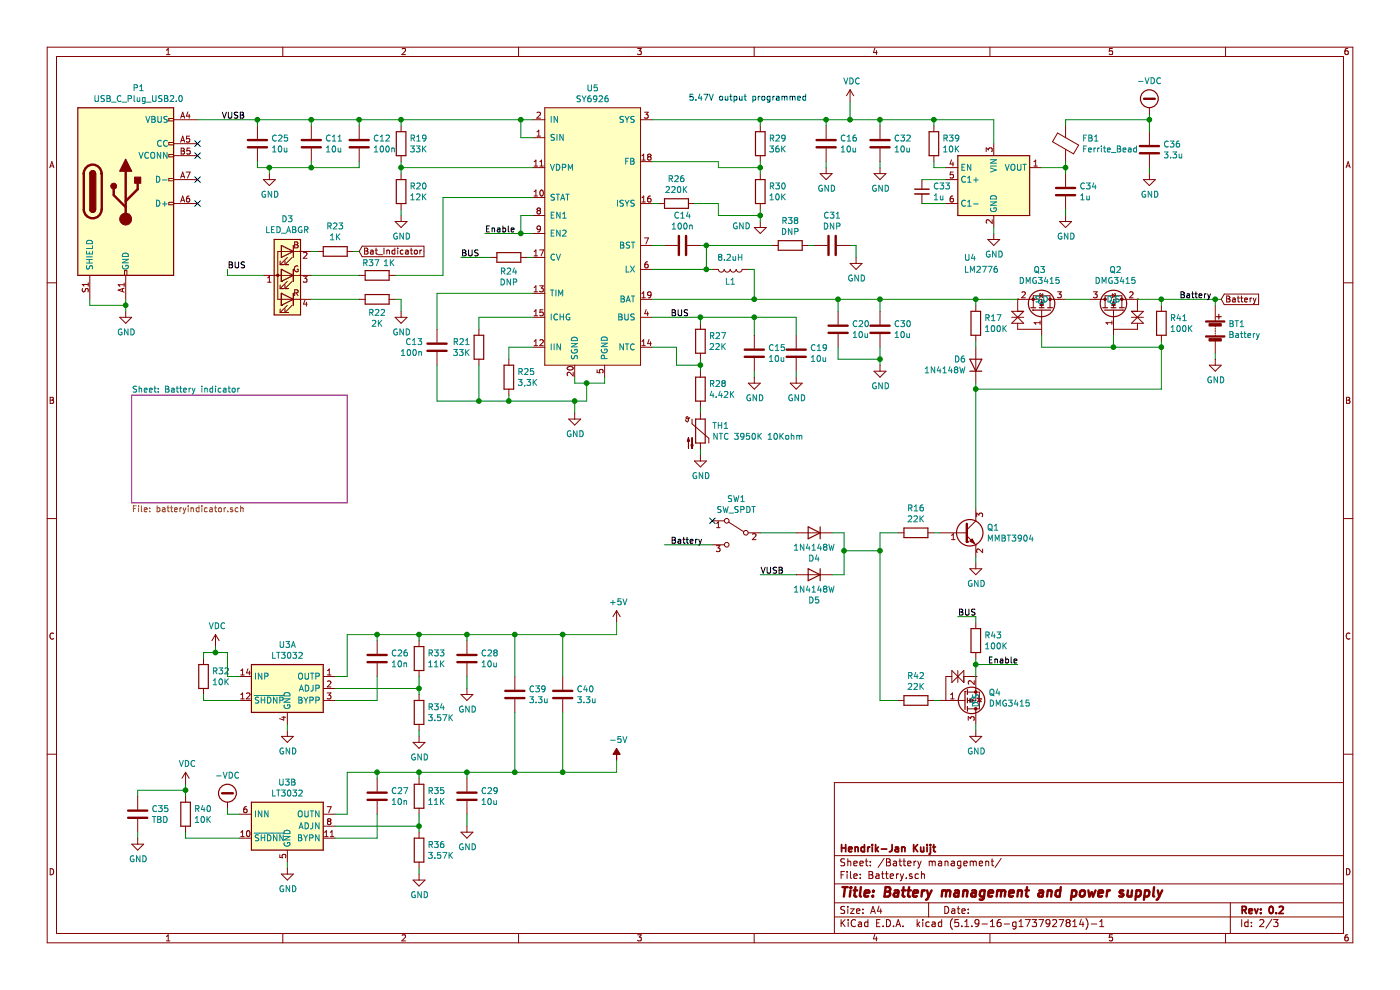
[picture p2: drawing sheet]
EESchema Schematic File Version 4
EELAYER 30 0
EELAYER END
$Descr A4 11693 8268
encoding utf-8
Sheet 2 3
Title "Battery management and power supply"
Date ""
Rev "0.2"
Comp "Hendrik-Jan Kuijt"
Comment1 ""
Comment2 ""
Comment3 ""
Comment4 ""
$EndDescr
$Comp
L Device:C C14
U 1 1
P 5700 2050
F 0 "C14" V 5448 2050 50  0000 C CNN
F 1 "100n" V 5539 2050 50  0000 C CNN
F 2 "Capacitor_SMD:C_0805_2012Metric" H 5738 1900 50  0001 C CNN
F 3 "~" H 5700 2050 50  0001 C CNN
	1    5700 2050
	0    1    1    0   
$EndComp
Wire Wire Line
	5550 2050 5450 2050
Wire Wire Line
	5450 2250 5900 2250
Wire Wire Line
	5900 2250 5900 2050
Wire Wire Line
	5900 2050 5850 2050
$Comp
L Device:L L1
U 1 1
P 6100 2250
F 0 "L1" V 6200 2250 50  0000 C CNN
F 1 "8.2uH" V 6000 2250 50  0000 C CNN
F 2 "Inductor_SMD:L_Taiyo-Yuden_MD-5050" H 6100 2250 50  0001 C CNN
F 3 "~" H 6100 2250 50  0001 C CNN
F 4 "C167935" H 6100 2250 50  0001 C CNN "LCSC"
	1    6100 2250
	0    1    1    0   
$EndComp
Wire Wire Line
	5950 2250 5900 2250
Connection ~ 5900 2250
Wire Wire Line
	5450 2500 6300 2500
Wire Wire Line
	6300 2500 6300 2250
Wire Wire Line
	6300 2250 6250 2250
$Comp
L Device:Battery BT1
U 1 1
P 10150 2750
F 0 "BT1" H 10258 2796 50  0000 L CNN
F 1 "Battery" H 10258 2705 50  0000 L CNN
F 2 "Connector_JST:JST_XH_B2B-XH-A_1x02_P2.50mm_Vertical" V 10150 2810 50  0001 C CNN
F 3 "~" V 10150 2810 50  0001 C CNN
	1    10150 2750
	1    0    0    -1  
$EndComp
$Comp
L power:GND #PWR09
U 1 1
P 4800 3450
F 0 "#PWR09" H 4800 3200 50  0001 C CNN
F 1 "GND" H 4805 3277 50  0000 C CNN
F 2 "" H 4800 3450 50  0001 C CNN
F 3 "" H 4800 3450 50  0001 C CNN
	1    4800 3450
	1    0    0    -1  
$EndComp
$Comp
L power:GND #PWR013
U 1 1
P 7350 3050
F 0 "#PWR013" H 7350 2800 50  0001 C CNN
F 1 "GND" H 7355 2877 50  0000 C CNN
F 2 "" H 7350 3050 50  0001 C CNN
F 3 "" H 7350 3050 50  0001 C CNN
	1    7350 3050
	1    0    0    -1  
$EndComp
Wire Wire Line
	10150 3000 10150 2950
Wire Wire Line
	10150 2500 10150 2550
Wire Wire Line
	5050 3150 5050 3200
Wire Wire Line
	5050 3200 4900 3200
Wire Wire Line
	4800 3200 4800 3150
Wire Wire Line
	4900 3200 4900 3350
Connection ~ 4900 3200
Wire Wire Line
	4900 3200 4800 3200
$Comp
L Device:R R25
U 1 1
P 4250 3150
F 0 "R25" H 4320 3196 50  0000 L CNN
F 1 "3,3K" H 4320 3105 50  0000 L CNN
F 2 "Resistor_SMD:R_0805_2012Metric" V 4180 3150 50  0001 C CNN
F 3 "~" H 4250 3150 50  0001 C CNN
	1    4250 3150
	1    0    0    -1  
$EndComp
$Comp
L Device:R R21
U 1 1
P 4000 2900
F 0 "R21" H 3931 2946 50  0000 R CNN
F 1 "33K" H 3931 2855 50  0000 R CNN
F 2 "Resistor_SMD:R_0805_2012Metric" V 3930 2900 50  0001 C CNN
F 3 "~" H 4000 2900 50  0001 C CNN
F 4 "C147826" H 4000 2900 50  0001 C CNN "LCSC"
	1    4000 2900
	1    0    0    -1  
$EndComp
Wire Wire Line
	4450 2650 4000 2650
Wire Wire Line
	4000 2650 4000 2750
Wire Wire Line
	4000 3050 4000 3350
Wire Wire Line
	4000 3350 4250 3350
Wire Wire Line
	4250 3350 4250 3300
Wire Wire Line
	4250 3000 4250 2900
Wire Wire Line
	4250 2900 4450 2900
Wire Wire Line
	4250 3350 4800 3350
Connection ~ 4250 3350
Wire Wire Line
	4800 3450 4800 3350
Connection ~ 4800 3350
Wire Wire Line
	4800 3350 4900 3350
$Comp
L Device:C C13
U 1 1
P 3650 2900
F 0 "C13" H 3535 2946 50  0000 R CNN
F 1 "100n" H 3535 2855 50  0000 R CNN
F 2 "Capacitor_SMD:C_0805_2012Metric" H 3688 2750 50  0001 C CNN
F 3 "~" H 3650 2900 50  0001 C CNN
	1    3650 2900
	1    0    0    -1  
$EndComp
Wire Wire Line
	3650 2750 3650 2450
Wire Wire Line
	3650 2450 4450 2450
Wire Wire Line
	3650 3050 3650 3350
Wire Wire Line
	3650 3350 4000 3350
Connection ~ 4000 3350
Wire Wire Line
	4450 1150 4350 1150
Wire Wire Line
	4350 1150 4350 1000
Wire Wire Line
	4350 1000 4450 1000
Wire Wire Line
	3000 1050 3000 1000
Connection ~ 3000 1000
Wire Wire Line
	3000 1350 3000 1400
Wire Wire Line
	2250 1400 2250 1450
$Comp
L power:GND #PWR07
U 1 1
P 2250 1450
F 0 "#PWR07" H 2250 1200 50  0001 C CNN
F 1 "GND" H 2255 1277 50  0000 C CNN
F 2 "" H 2250 1450 50  0001 C CNN
F 3 "" H 2250 1450 50  0001 C CNN
	1    2250 1450
	1    0    0    -1  
$EndComp
$Comp
L Device:R R26
U 1 1
P 5650 1700
F 0 "R26" V 5443 1700 50  0000 C CNN
F 1 "220K" V 5534 1700 50  0000 C CNN
F 2 "Resistor_SMD:R_0805_2012Metric" V 5580 1700 50  0001 C CNN
F 3 "~" H 5650 1700 50  0001 C CNN
	1    5650 1700
	0    1    1    0   
$EndComp
$Comp
L power:GND #PWR012
U 1 1
P 6350 1850
F 0 "#PWR012" H 6350 1600 50  0001 C CNN
F 1 "GND" H 6272 1813 50  0000 R CNN
F 2 "" H 6350 1850 50  0001 C CNN
F 3 "" H 6350 1850 50  0001 C CNN
	1    6350 1850
	1    0    0    -1  
$EndComp
Wire Wire Line
	6000 1700 5800 1700
Wire Wire Line
	5500 1700 5450 1700
$Comp
L Device:R R29
U 1 1
P 6350 1200
F 0 "R29" H 6420 1246 50  0000 L CNN
F 1 "36K" H 6420 1155 50  0000 L CNN
F 2 "Resistor_SMD:R_0805_2012Metric" V 6280 1200 50  0001 C CNN
F 3 "~" H 6350 1200 50  0001 C CNN
F 4 "C168444" H 6350 1200 50  0001 C CNN "LCSC"
	1    6350 1200
	1    0    0    -1  
$EndComp
$Comp
L Device:R R30
U 1 1
P 6350 1600
F 0 "R30" H 6420 1646 50  0000 L CNN
F 1 "10K" H 6420 1555 50  0000 L CNN
F 2 "Resistor_SMD:R_0805_2012Metric" V 6280 1600 50  0001 C CNN
F 3 "~" H 6350 1600 50  0001 C CNN
	1    6350 1600
	1    0    0    -1  
$EndComp
Wire Wire Line
	6350 1350 6350 1400
Wire Wire Line
	6350 1400 6000 1400
Connection ~ 6350 1400
Wire Wire Line
	6350 1400 6350 1450
Wire Wire Line
	6350 1050 6350 1000
Wire Wire Line
	6350 1000 5450 1000
Wire Wire Line
	6000 1800 6350 1800
Wire Wire Line
	6350 1800 6350 1750
Wire Wire Line
	6000 1700 6000 1800
Wire Wire Line
	6350 1800 6350 1850
Connection ~ 6350 1800
Wire Wire Line
	6000 1400 6000 1350
Wire Wire Line
	5450 1350 6000 1350
$Comp
L Device:C C16
U 1 1
P 6900 1200
F 0 "C16" H 7015 1246 50  0000 L CNN
F 1 "10u" H 7015 1155 50  0000 L CNN
F 2 "Capacitor_SMD:C_0805_2012Metric" H 6938 1050 50  0001 C CNN
F 3 "~" H 6900 1200 50  0001 C CNN
F 4 "C15850" H 6900 1200 50  0001 C CNN "LCSC"
	1    6900 1200
	1    0    0    -1  
$EndComp
Wire Wire Line
	6900 1050 6900 1000
Wire Wire Line
	6900 1000 6350 1000
Connection ~ 6350 1000
$Comp
L power:GND #PWR015
U 1 1
P 6900 1400
F 0 "#PWR015" H 6900 1150 50  0001 C CNN
F 1 "GND" H 6905 1227 50  0000 C CNN
F 2 "" H 6900 1400 50  0001 C CNN
F 3 "" H 6900 1400 50  0001 C CNN
	1    6900 1400
	1    0    0    -1  
$EndComp
Wire Wire Line
	6900 1350 6900 1400
$Comp
L Device:R R19
U 1 1
P 3350 1200
F 0 "R19" H 3420 1246 50  0000 L CNN
F 1 "33K" H 3420 1155 50  0000 L CNN
F 2 "Resistor_SMD:R_0805_2012Metric" V 3280 1200 50  0001 C CNN
F 3 "~" H 3350 1200 50  0001 C CNN
F 4 "C147826" H 3350 1200 50  0001 C CNN "LCSC"
	1    3350 1200
	1    0    0    -1  
$EndComp
$Comp
L Device:R R20
U 1 1
P 3350 1600
F 0 "R20" H 3420 1646 50  0000 L CNN
F 1 "12K" H 3420 1555 50  0000 L CNN
F 2 "Resistor_SMD:R_0805_2012Metric" V 3280 1600 50  0001 C CNN
F 3 "~" H 3350 1600 50  0001 C CNN
	1    3350 1600
	1    0    0    -1  
$EndComp
$Comp
L power:GND #PWR08
U 1 1
P 3350 1800
F 0 "#PWR08" H 3350 1550 50  0001 C CNN
F 1 "GND" H 3355 1627 50  0000 C CNN
F 2 "" H 3350 1800 50  0001 C CNN
F 3 "" H 3350 1800 50  0001 C CNN
	1    3350 1800
	1    0    0    -1  
$EndComp
Wire Wire Line
	3350 1800 3350 1750
Wire Wire Line
	3350 1450 3350 1400
Connection ~ 3350 1400
Wire Wire Line
	3350 1400 3350 1350
Wire Wire Line
	3350 1050 3350 1000
Connection ~ 4350 1000
Wire Wire Line
	3350 1400 4450 1400
$Comp
L Device:C C15
U 1 1
P 6300 2950
F 0 "C15" H 6415 2996 50  0000 L CNN
F 1 "10u" H 6415 2905 50  0000 L CNN
F 2 "Capacitor_SMD:C_0805_2012Metric" H 6338 2800 50  0001 C CNN
F 3 "~" H 6300 2950 50  0001 C CNN
F 4 "C15850" H 6300 2950 50  0001 C CNN "LCSC"
	1    6300 2950
	1    0    0    -1  
$EndComp
$Comp
L power:GND #PWR011
U 1 1
P 6300 3150
F 0 "#PWR011" H 6300 2900 50  0001 C CNN
F 1 "GND" H 6305 2977 50  0000 C CNN
F 2 "" H 6300 3150 50  0001 C CNN
F 3 "" H 6300 3150 50  0001 C CNN
	1    6300 3150
	1    0    0    -1  
$EndComp
Wire Wire Line
	6300 3100 6300 3150
Text Notes 5750 850  0    50   ~ 0
5.47V output programmed\n
$Comp
L Device:Thermistor_NTC TH1
U 1 1
P 5850 3600
F 0 "TH1" H 5947 3646 50  0000 L CNN
F 1 "NTC 3950K 10Kohm" H 5947 3555 50  0000 L CNN
F 2 "TestPoint:TestPoint_2Pads_Pitch2.54mm_Drill0.8mm" H 5850 3650 50  0001 C CNN
F 3 "~" H 5850 3650 50  0001 C CNN
F 4 "C123378" H 5850 3600 50  0001 C CNN "LCSC"
	1    5850 3600
	1    0    0    -1  
$EndComp
$Comp
L Device:R R28
U 1 1
P 5850 3250
F 0 "R28" H 5920 3296 50  0000 L CNN
F 1 "4.42K" H 5920 3205 50  0000 L CNN
F 2 "Resistor_SMD:R_0805_2012Metric" V 5780 3250 50  0001 C CNN
F 3 "~" H 5850 3250 50  0001 C CNN
	1    5850 3250
	1    0    0    -1  
$EndComp
$Comp
L Device:R R27
U 1 1
P 5850 2850
F 0 "R27" H 5920 2896 50  0000 L CNN
F 1 "22K" H 5920 2805 50  0000 L CNN
F 2 "Resistor_SMD:R_0805_2012Metric" V 5780 2850 50  0001 C CNN
F 3 "~" H 5850 2850 50  0001 C CNN
F 4 "C114565" H 5850 2850 50  0001 C CNN "LCSC"
	1    5850 2850
	1    0    0    -1  
$EndComp
Wire Wire Line
	5450 2650 5850 2650
Wire Wire Line
	5850 2700 5850 2650
Connection ~ 5850 2650
Wire Wire Line
	5850 3000 5850 3050
Wire Wire Line
	5850 3050 5650 3050
Wire Wire Line
	5650 3050 5650 2900
Wire Wire Line
	5650 2900 5450 2900
Wire Wire Line
	5850 3050 5850 3100
Connection ~ 5850 3050
$Comp
L power:GND #PWR010
U 1 1
P 5850 3800
F 0 "#PWR010" H 5850 3550 50  0001 C CNN
F 1 "GND" H 5855 3627 50  0000 C CNN
F 2 "" H 5850 3800 50  0001 C CNN
F 3 "" H 5850 3800 50  0001 C CNN
	1    5850 3800
	1    0    0    -1  
$EndComp
Wire Wire Line
	5850 3400 5850 3450
Wire Wire Line
	5850 3750 5850 3800
$Comp
L Device:R R24
U 1 1
P 4250 2150
F 0 "R24" V 4365 2150 50  0000 C CNN
F 1 "DNP" V 4456 2150 50  0000 C CNN
F 2 "Resistor_SMD:R_0805_2012Metric" V 4180 2150 50  0001 C CNN
F 3 "~" H 4250 2150 50  0001 C CNN
	1    4250 2150
	0    1    1    0   
$EndComp
Wire Wire Line
	4450 2150 4400 2150
Text Label 5600 2650 0    50   ~ 0
BUS
Wire Wire Line
	3000 1000 3350 1000
Connection ~ 3350 1000
$Comp
L Device:C C30
U 1 1
P 7350 2750
F 0 "C30" H 7465 2796 50  0000 L CNN
F 1 "10u" H 7465 2705 50  0000 L CNN
F 2 "Capacitor_SMD:C_0805_2012Metric" H 7388 2600 50  0001 C CNN
F 3 "~" H 7350 2750 50  0001 C CNN
F 4 "C15850" H 7350 2750 50  0001 C CNN "LCSC"
	1    7350 2750
	1    0    0    -1  
$EndComp
Wire Wire Line
	7350 2600 7350 2500
Wire Wire Line
	9500 2500 9700 2500
Wire Wire Line
	7350 2900 7350 3000
Wire Wire Line
	7350 3050 7350 3000
Connection ~ 2250 1400
Wire Wire Line
	5900 2050 6450 2050
Connection ~ 5900 2050
$Comp
L Device:R R38
U 1 1
P 6600 2050
F 0 "R38" V 6393 2050 50  0000 C CNN
F 1 "DNP" V 6484 2050 50  0000 C CNN
F 2 "Resistor_SMD:R_0805_2012Metric" V 6530 2050 50  0001 C CNN
F 3 "~" H 6600 2050 50  0001 C CNN
	1    6600 2050
	0    1    1    0   
$EndComp
$Comp
L Device:C C31
U 1 1
P 6950 2050
F 0 "C31" V 6698 2050 50  0000 C CNN
F 1 "DNP" V 6789 2050 50  0000 C CNN
F 2 "Capacitor_SMD:C_0805_2012Metric" H 6988 1900 50  0001 C CNN
F 3 "~" H 6950 2050 50  0001 C CNN
	1    6950 2050
	0    1    1    0   
$EndComp
Wire Wire Line
	6750 2050 6800 2050
Wire Wire Line
	7100 2050 7150 2050
Wire Wire Line
	7150 2050 7150 2150
$Comp
L power:GND #PWR037
U 1 1
P 7150 2150
F 0 "#PWR037" H 7150 1900 50  0001 C CNN
F 1 "GND" H 7155 1977 50  0000 C CNN
F 2 "" H 7150 2150 50  0001 C CNN
F 3 "" H 7150 2150 50  0001 C CNN
	1    7150 2150
	1    0    0    -1  
$EndComp
$Comp
L Device:C C32
U 1 1
P 7350 1200
F 0 "C32" H 7465 1246 50  0000 L CNN
F 1 "10u" H 7465 1155 50  0000 L CNN
F 2 "Capacitor_SMD:C_0805_2012Metric" H 7388 1050 50  0001 C CNN
F 3 "~" H 7350 1200 50  0001 C CNN
F 4 "C15850" H 7350 1200 50  0001 C CNN "LCSC"
	1    7350 1200
	1    0    0    -1  
$EndComp
$Comp
L power:GND #PWR038
U 1 1
P 7350 1400
F 0 "#PWR038" H 7350 1150 50  0001 C CNN
F 1 "GND" H 7355 1227 50  0000 C CNN
F 2 "" H 7350 1400 50  0001 C CNN
F 3 "" H 7350 1400 50  0001 C CNN
	1    7350 1400
	1    0    0    -1  
$EndComp
Wire Wire Line
	7350 1350 7350 1400
Wire Wire Line
	7100 850  7100 1000
Wire Wire Line
	7350 1000 7100 1000
Connection ~ 7350 1000
Wire Wire Line
	7350 1000 7350 1050
Connection ~ 6900 1000
$Comp
L Device:R R39
U 1 1
P 7800 1200
F 0 "R39" H 7870 1246 50  0000 L CNN
F 1 "10K" H 7870 1155 50  0000 L CNN
F 2 "Resistor_SMD:R_0805_2012Metric" V 7730 1200 50  0001 C CNN
F 3 "~" H 7800 1200 50  0001 C CNN
	1    7800 1200
	1    0    0    -1  
$EndComp
Wire Wire Line
	7900 1400 7800 1400
Wire Wire Line
	7800 1400 7800 1350
Wire Wire Line
	7800 1050 7800 1000
Wire Wire Line
	7800 1000 8300 1000
Wire Wire Line
	8300 1000 8300 1200
$Comp
L power:GND #PWR039
U 1 1
P 8300 1950
F 0 "#PWR039" H 8300 1700 50  0001 C CNN
F 1 "GND" H 8305 1777 50  0000 C CNN
F 2 "" H 8300 1950 50  0001 C CNN
F 3 "" H 8300 1950 50  0001 C CNN
	1    8300 1950
	1    0    0    -1  
$EndComp
Wire Wire Line
	8300 1950 8300 1900
Connection ~ 7100 1000
Wire Wire Line
	7100 1000 6900 1000
$Comp
L Device:Ferrite_Bead FB1
U 1 1
P 8900 1200
F 0 "FB1" H 9037 1246 50  0000 L CNN
F 1 "Ferrite_Bead" H 9037 1155 50  0000 L CNN
F 2 "Inductor_SMD:L_0805_2012Metric" V 8830 1200 50  0001 C CNN
F 3 "~" H 8900 1200 50  0001 C CNN
	1    8900 1200
	1    0    0    -1  
$EndComp
Wire Wire Line
	8900 1350 8900 1400
NoConn ~ 1650 1500
NoConn ~ 1650 1700
$Comp
L power:GND #PWR025
U 1 1
P 1050 2600
F 0 "#PWR025" H 1050 2350 50  0001 C CNN
F 1 "GND" H 1055 2427 50  0000 C CNN
F 2 "" H 1050 2600 50  0001 C CNN
F 3 "" H 1050 2600 50  0001 C CNN
	1    1050 2600
	1    0    0    -1  
$EndComp
Wire Wire Line
	1050 2500 1050 2550
Wire Wire Line
	1050 2550 750  2550
Wire Wire Line
	750  2550 750  2500
Connection ~ 1050 2550
Wire Wire Line
	1050 2550 1050 2600
$Comp
L Device:C C34
U 1 1
P 8900 1600
F 0 "C34" H 9015 1646 50  0000 L CNN
F 1 "1u" H 9015 1555 50  0000 L CNN
F 2 "Capacitor_SMD:C_0805_2012Metric" H 8938 1450 50  0001 C CNN
F 3 "~" H 8900 1600 50  0001 C CNN
F 4 "C282733" H 8900 1600 50  0001 C CNN "LCSC"
	1    8900 1600
	1    0    0    -1  
$EndComp
$Comp
L power:GND #PWR041
U 1 1
P 8900 1800
F 0 "#PWR041" H 8900 1550 50  0001 C CNN
F 1 "GND" H 8905 1627 50  0000 C CNN
F 2 "" H 8900 1800 50  0001 C CNN
F 3 "" H 8900 1800 50  0001 C CNN
	1    8900 1800
	1    0    0    -1  
$EndComp
Wire Wire Line
	8900 1750 8900 1800
Wire Wire Line
	8900 1450 8900 1400
Connection ~ 8900 1400
$Comp
L Device:C C11
U 1 1
P 2600 1200
F 0 "C11" H 2715 1246 50  0000 L CNN
F 1 "10u" H 2715 1155 50  0000 L CNN
F 2 "Capacitor_SMD:C_0805_2012Metric" H 2638 1050 50  0001 C CNN
F 3 "~" H 2600 1200 50  0001 C CNN
F 4 "C15850" H 2600 1200 50  0001 C CNN "LCSC"
	1    2600 1200
	1    0    0    -1  
$EndComp
Wire Wire Line
	2600 1050 2600 1000
$Comp
L Device:C C25
U 1 1
P 2150 1200
F 0 "C25" H 2265 1246 50  0000 L CNN
F 1 "10u" H 2265 1155 50  0000 L CNN
F 2 "Capacitor_SMD:C_0805_2012Metric" H 2188 1050 50  0001 C CNN
F 3 "~" H 2150 1200 50  0001 C CNN
F 4 "C15850" H 2150 1200 50  0001 C CNN "LCSC"
	1    2150 1200
	1    0    0    -1  
$EndComp
Wire Wire Line
	2150 1050 2150 1000
Connection ~ 2600 1000
Wire Wire Line
	2600 1000 3000 1000
Wire Wire Line
	2150 1000 2600 1000
Wire Wire Line
	2600 1350 2600 1400
Wire Wire Line
	2250 1400 2600 1400
Wire Wire Line
	2600 1400 3000 1400
Connection ~ 2600 1400
Wire Wire Line
	2150 1350 2150 1400
Wire Wire Line
	2150 1400 2250 1400
$Comp
L Device:C C12
U 1 1
P 3000 1200
F 0 "C12" H 3115 1246 50  0000 L CNN
F 1 "100n" H 3115 1155 50  0000 L CNN
F 2 "Capacitor_SMD:C_0805_2012Metric" H 3038 1050 50  0001 C CNN
F 3 "~" H 3000 1200 50  0001 C CNN
	1    3000 1200
	1    0    0    -1  
$EndComp
$Comp
L sy6926:SY6926 U5
U 1 1
P 4550 2000
F 0 "U5" H 4950 3265 50  0000 C CNN
F 1 "SY6926" H 4950 3174 50  0000 C CNN
F 2 "custom_coms:QFN-20_L4.0-W4.0-P0.45-BL" H 4550 2000 50  0001 C CNN
F 3 "" H 4550 2000 50  0001 C CNN
F 4 "C180877" H 4550 2000 50  0001 C CNN "LCSC"
	1    4550 2000
	1    0    0    -1  
$EndComp
$Comp
L Connector:USB_C_Plug_USB2.0 P1
U 1 1
P 1050 1600
F 0 "P1" H 1157 2467 50  0000 C CNN
F 1 "USB_C_Plug_USB2.0" H 1157 2376 50  0000 C CNN
F 2 "Connector_USB:USB_C_Receptacle_XKB_U262-16XN-4BVC11" H 1200 1600 50  0001 C CNN
F 3 "https://www.usb.org/sites/default/files/documents/usb_type-c.zip" H 1200 1600 50  0001 C CNN
F 4 "C393939" H 1050 1600 50  0001 C CNN "LCSC"
	1    1050 1600
	1    0    0    -1  
$EndComp
$Comp
L Regulator_Linear:LT3032 U3
U 1 1
P 2400 5750
F 0 "U3" H 2400 6117 50  0000 C CNN
F 1 "LT3032" H 2400 6026 50  0000 C CNN
F 2 "Package_DFN_QFN:Linear_DE14MA" H 2400 6075 50  0001 C CNN
F 3 "https://www.analog.com/media/en/technical-documentation/data-sheets/3032ff.pdf" H 2400 5750 50  0001 C CNN
F 4 "	C514419" H 2400 5750 50  0001 C CNN "LCSC"
	1    2400 5750
	1    0    0    -1  
$EndComp
$Comp
L Regulator_Linear:LT3032 U3
U 2 1
P 2400 6900
F 0 "U3" H 2400 7267 50  0000 C CNN
F 1 "LT3032" H 2400 7176 50  0000 C CNN
F 2 "Package_DFN_QFN:Linear_DE14MA" H 2400 7225 50  0001 C CNN
F 3 "https://www.analog.com/media/en/technical-documentation/data-sheets/3032ff.pdf" H 2400 6900 50  0001 C CNN
F 4 "	C514419" H 2400 6900 50  0001 C CNN "LCSC"
	2    2400 6900
	1    0    0    -1  
$EndComp
$Comp
L Device:C_Small C33
U 1 1
P 7700 1600
F 0 "C33" H 7792 1646 50  0000 L CNN
F 1 "1u" H 7792 1555 50  0000 L CNN
F 2 "Capacitor_SMD:C_0805_2012Metric" H 7700 1600 50  0001 C CNN
F 3 "~" H 7700 1600 50  0001 C CNN
F 4 "C282733" H 7700 1600 50  0001 C CNN "LCSC"
	1    7700 1600
	1    0    0    -1  
$EndComp
Wire Wire Line
	7700 1500 7900 1500
Wire Wire Line
	7700 1700 7900 1700
Wire Wire Line
	7350 1000 7800 1000
Connection ~ 7800 1000
$Comp
L power:VDC #PWR036
U 1 1
P 7100 850
F 0 "#PWR036" H 7100 750 50  0001 C CNN
F 1 "VDC" H 7115 1023 50  0000 C CNN
F 2 "" H 7100 850 50  0001 C CNN
F 3 "" H 7100 850 50  0001 C CNN
	1    7100 850 
	1    0    0    -1  
$EndComp
$Comp
L power:-VDC #PWR040
U 1 1
P 9600 950
F 0 "#PWR040" H 9600 850 50  0001 C CNN
F 1 "-VDC" H 9600 1225 50  0000 C CNN
F 2 "" H 9600 950 50  0001 C CNN
F 3 "" H 9600 950 50  0001 C CNN
	1    9600 950 
	1    0    0    -1  
$EndComp
$Comp
L power:-VDC #PWR027
U 1 1
P 1900 6750
F 0 "#PWR027" H 1900 6650 50  0001 C CNN
F 1 "-VDC" H 1900 7025 50  0000 C CNN
F 2 "" H 1900 6750 50  0001 C CNN
F 3 "" H 1900 6750 50  0001 C CNN
	1    1900 6750
	1    0    0    -1  
$EndComp
Wire Wire Line
	1900 6750 1900 6800
Wire Wire Line
	1900 6800 2000 6800
Wire Wire Line
	2000 5650 1900 5650
$Comp
L power:-5V #PWR035
U 1 1
P 5150 6350
F 0 "#PWR035" H 5150 6450 50  0001 C CNN
F 1 "-5V" H 5165 6523 50  0000 C CNN
F 2 "" H 5150 6350 50  0001 C CNN
F 3 "" H 5150 6350 50  0001 C CNN
	1    5150 6350
	1    0    0    -1  
$EndComp
Wire Wire Line
	2900 6800 2800 6800
Wire Wire Line
	2900 5650 2800 5650
Wire Wire Line
	1700 5850 2000 5850
$Comp
L Device:R R32
U 1 1
P 1700 5650
F 0 "R32" H 1770 5696 50  0000 L CNN
F 1 "10K" H 1770 5605 50  0000 L CNN
F 2 "Resistor_SMD:R_0603_1608Metric" V 1630 5650 50  0001 C CNN
F 3 "~" H 1700 5650 50  0001 C CNN
	1    1700 5650
	1    0    0    -1  
$EndComp
Wire Wire Line
	1700 5800 1700 5850
Wire Wire Line
	1900 5450 1800 5450
Wire Wire Line
	1700 5450 1700 5500
Wire Wire Line
	1900 5450 1900 5650
Wire Wire Line
	1800 5400 1800 5450
Connection ~ 1800 5450
Wire Wire Line
	1800 5450 1700 5450
$Comp
L power:GND #PWR028
U 1 1
P 2400 6100
F 0 "#PWR028" H 2400 5850 50  0001 C CNN
F 1 "GND" H 2405 5927 50  0000 C CNN
F 2 "" H 2400 6100 50  0001 C CNN
F 3 "" H 2400 6100 50  0001 C CNN
	1    2400 6100
	1    0    0    -1  
$EndComp
$Comp
L power:GND #PWR029
U 1 1
P 2400 7250
F 0 "#PWR029" H 2400 7000 50  0001 C CNN
F 1 "GND" H 2405 7077 50  0000 C CNN
F 2 "" H 2400 7250 50  0001 C CNN
F 3 "" H 2400 7250 50  0001 C CNN
	1    2400 7250
	1    0    0    -1  
$EndComp
Wire Wire Line
	2400 7200 2400 7250
Wire Wire Line
	2400 6050 2400 6100
$Comp
L Device:C C26
U 1 1
P 3150 5500
F 0 "C26" H 3265 5546 50  0000 L CNN
F 1 "10n" H 3265 5455 50  0000 L CNN
F 2 "Capacitor_SMD:C_0805_2012Metric" H 3188 5350 50  0001 C CNN
F 3 "~" H 3150 5500 50  0001 C CNN
	1    3150 5500
	1    0    0    -1  
$EndComp
$Comp
L power:+5V #PWR034
U 1 1
P 5150 5200
F 0 "#PWR034" H 5150 5050 50  0001 C CNN
F 1 "+5V" H 5165 5373 50  0000 C CNN
F 2 "" H 5150 5200 50  0001 C CNN
F 3 "" H 5150 5200 50  0001 C CNN
	1    5150 5200
	1    0    0    -1  
$EndComp
Wire Wire Line
	3150 5300 3150 5350
Wire Wire Line
	2900 5300 2900 5650
Wire Wire Line
	3150 5650 3150 5850
Wire Wire Line
	3150 5850 2800 5850
$Comp
L Device:C C27
U 1 1
P 3150 6650
F 0 "C27" H 3265 6696 50  0000 L CNN
F 1 "10n" H 3265 6605 50  0000 L CNN
F 2 "Capacitor_SMD:C_0805_2012Metric" H 3188 6500 50  0001 C CNN
F 3 "~" H 3150 6650 50  0001 C CNN
	1    3150 6650
	1    0    0    -1  
$EndComp
Wire Wire Line
	3150 6450 3150 6500
Wire Wire Line
	3150 6800 3150 7000
Wire Wire Line
	3150 7000 2800 7000
Wire Wire Line
	2900 6450 2900 6800
$Comp
L Device:C C28
U 1 1
P 3900 5500
F 0 "C28" H 4015 5546 50  0000 L CNN
F 1 "10u" H 4015 5455 50  0000 L CNN
F 2 "Capacitor_SMD:C_0805_2012Metric" H 3938 5350 50  0001 C CNN
F 3 "~" H 3900 5500 50  0001 C CNN
F 4 "C15850" H 3900 5500 50  0001 C CNN "LCSC"
	1    3900 5500
	1    0    0    -1  
$EndComp
Wire Wire Line
	3900 5650 3900 5750
Wire Wire Line
	3900 5350 3900 5300
Connection ~ 3150 5300
$Comp
L power:GND #PWR032
U 1 1
P 3900 5750
F 0 "#PWR032" H 3900 5500 50  0001 C CNN
F 1 "GND" H 3905 5577 50  0000 C CNN
F 2 "" H 3900 5750 50  0001 C CNN
F 3 "" H 3900 5750 50  0001 C CNN
	1    3900 5750
	1    0    0    -1  
$EndComp
$Comp
L Device:R R34
U 1 1
P 3500 5950
F 0 "R34" H 3570 5996 50  0000 L CNN
F 1 "3.57K" H 3570 5905 50  0000 L CNN
F 2 "Resistor_SMD:R_0805_2012Metric" V 3430 5950 50  0001 C CNN
F 3 "~" H 3500 5950 50  0001 C CNN
F 4 "C245322" H 3500 5950 50  0001 C CNN "LCSC"
	1    3500 5950
	1    0    0    -1  
$EndComp
$Comp
L power:GND #PWR030
U 1 1
P 3500 6150
F 0 "#PWR030" H 3500 5900 50  0001 C CNN
F 1 "GND" H 3505 5977 50  0000 C CNN
F 2 "" H 3500 6150 50  0001 C CNN
F 3 "" H 3500 6150 50  0001 C CNN
	1    3500 6150
	1    0    0    -1  
$EndComp
$Comp
L Device:R R33
U 1 1
P 3500 5500
F 0 "R33" H 3570 5546 50  0000 L CNN
F 1 "11K" H 3570 5455 50  0000 L CNN
F 2 "Resistor_SMD:R_0805_2012Metric" V 3430 5500 50  0001 C CNN
F 3 "~" H 3500 5500 50  0001 C CNN
	1    3500 5500
	1    0    0    -1  
$EndComp
Wire Wire Line
	2800 5750 3500 5750
Wire Wire Line
	3500 5750 3500 5650
Wire Wire Line
	3500 5800 3500 5750
Connection ~ 3500 5750
Wire Wire Line
	3500 5350 3500 5300
Connection ~ 3500 5300
Wire Wire Line
	3500 5300 3150 5300
Wire Wire Line
	3500 6100 3500 6150
$Comp
L Device:C C29
U 1 1
P 3900 6650
F 0 "C29" H 4015 6696 50  0000 L CNN
F 1 "10u" H 4015 6605 50  0000 L CNN
F 2 "Capacitor_SMD:C_0805_2012Metric" H 3938 6500 50  0001 C CNN
F 3 "~" H 3900 6650 50  0001 C CNN
F 4 "C15850" H 3900 6650 50  0001 C CNN "LCSC"
	1    3900 6650
	1    0    0    -1  
$EndComp
Wire Wire Line
	3900 6800 3900 6900
Wire Wire Line
	3900 6500 3900 6450
$Comp
L power:GND #PWR033
U 1 1
P 3900 6900
F 0 "#PWR033" H 3900 6650 50  0001 C CNN
F 1 "GND" H 3905 6727 50  0000 C CNN
F 2 "" H 3900 6900 50  0001 C CNN
F 3 "" H 3900 6900 50  0001 C CNN
	1    3900 6900
	1    0    0    -1  
$EndComp
$Comp
L Device:R R36
U 1 1
P 3500 7100
F 0 "R36" H 3570 7146 50  0000 L CNN
F 1 "3.57K" H 3570 7055 50  0000 L CNN
F 2 "Resistor_SMD:R_0805_2012Metric" V 3430 7100 50  0001 C CNN
F 3 "~" H 3500 7100 50  0001 C CNN
F 4 "C245322" H 3500 7100 50  0001 C CNN "LCSC"
	1    3500 7100
	1    0    0    -1  
$EndComp
$Comp
L power:GND #PWR031
U 1 1
P 3500 7300
F 0 "#PWR031" H 3500 7050 50  0001 C CNN
F 1 "GND" H 3505 7127 50  0000 C CNN
F 2 "" H 3500 7300 50  0001 C CNN
F 3 "" H 3500 7300 50  0001 C CNN
	1    3500 7300
	1    0    0    -1  
$EndComp
$Comp
L Device:R R35
U 1 1
P 3500 6650
F 0 "R35" H 3570 6696 50  0000 L CNN
F 1 "11K" H 3570 6605 50  0000 L CNN
F 2 "Resistor_SMD:R_0805_2012Metric" V 3430 6650 50  0001 C CNN
F 3 "~" H 3500 6650 50  0001 C CNN
	1    3500 6650
	1    0    0    -1  
$EndComp
Wire Wire Line
	2800 6900 3500 6900
Wire Wire Line
	3500 6900 3500 6800
Wire Wire Line
	3500 6950 3500 6900
Connection ~ 3500 6900
Wire Wire Line
	3500 6500 3500 6450
Connection ~ 3500 6450
Wire Wire Line
	3500 6450 3150 6450
Wire Wire Line
	3500 7250 3500 7300
Wire Wire Line
	3500 5300 3900 5300
Wire Wire Line
	3500 6450 3900 6450
Wire Wire Line
	2900 6450 3150 6450
Wire Wire Line
	2900 5300 3150 5300
Wire Wire Line
	5150 5200 5150 5300
Connection ~ 3900 5300
Wire Wire Line
	5150 6350 5150 6450
Connection ~ 3900 6450
$Comp
L Device:R R40
U 1 1
P 1550 6800
F 0 "R40" H 1620 6846 50  0000 L CNN
F 1 "10K" H 1620 6755 50  0000 L CNN
F 2 "Resistor_SMD:R_0603_1608Metric" V 1480 6800 50  0001 C CNN
F 3 "~" H 1550 6800 50  0001 C CNN
	1    1550 6800
	1    0    0    -1  
$EndComp
Wire Wire Line
	1550 6600 1550 6650
Wire Wire Line
	1550 7000 1550 6950
Wire Wire Line
	1550 7000 2000 7000
NoConn ~ 1650 1300
NoConn ~ 1650 1200
$Comp
L power:VDC #PWR0101
U 1 1
P 1800 5400
F 0 "#PWR0101" H 1800 5300 50  0001 C CNN
F 1 "VDC" H 1815 5573 50  0000 C CNN
F 2 "" H 1800 5400 50  0001 C CNN
F 3 "" H 1800 5400 50  0001 C CNN
	1    1800 5400
	1    0    0    -1  
$EndComp
$Comp
L power:VDC #PWR0102
U 1 1
P 1550 6550
F 0 "#PWR0102" H 1550 6450 50  0001 C CNN
F 1 "VDC" H 1565 6723 50  0000 C CNN
F 2 "" H 1550 6550 50  0001 C CNN
F 3 "" H 1550 6550 50  0001 C CNN
	1    1550 6550
	1    0    0    -1  
$EndComp
Wire Wire Line
	9600 950  9600 1000
Wire Wire Line
	8900 1400 8700 1400
$Comp
L Device:C C19
U 1 1
P 6650 2950
F 0 "C19" H 6765 2996 50  0000 L CNN
F 1 "10u" H 6765 2905 50  0000 L CNN
F 2 "Capacitor_SMD:C_0805_2012Metric" H 6688 2800 50  0001 C CNN
F 3 "~" H 6650 2950 50  0001 C CNN
F 4 "C15850" H 6650 2950 50  0001 C CNN "LCSC"
	1    6650 2950
	1    0    0    -1  
$EndComp
$Comp
L power:GND #PWR0103
U 1 1
P 6650 3150
F 0 "#PWR0103" H 6650 2900 50  0001 C CNN
F 1 "GND" H 6655 2977 50  0000 C CNN
F 2 "" H 6650 3150 50  0001 C CNN
F 3 "" H 6650 3150 50  0001 C CNN
	1    6650 3150
	1    0    0    -1  
$EndComp
Wire Wire Line
	6650 3100 6650 3150
Wire Wire Line
	6300 2500 7000 2500
Connection ~ 6300 2500
$Comp
L Device:C C20
U 1 1
P 7000 2750
F 0 "C20" H 7115 2796 50  0000 L CNN
F 1 "10u" H 7115 2705 50  0000 L CNN
F 2 "Capacitor_SMD:C_0805_2012Metric" H 7038 2600 50  0001 C CNN
F 3 "~" H 7000 2750 50  0001 C CNN
F 4 "C15850" H 7000 2750 50  0001 C CNN "LCSC"
	1    7000 2750
	1    0    0    -1  
$EndComp
Wire Wire Line
	7000 2900 7000 3000
Wire Wire Line
	7000 3000 7350 3000
Connection ~ 7000 2500
Wire Wire Line
	7000 2500 7350 2500
Wire Wire Line
	7000 2500 7000 2600
$Comp
L Device:C C35
U 1 1
P 1150 6800
F 0 "C35" H 1265 6846 50  0000 L CNN
F 1 "TBD" H 1265 6755 50  0000 L CNN
F 2 "Capacitor_SMD:C_0805_2012Metric" H 1188 6650 50  0001 C CNN
F 3 "~" H 1150 6800 50  0001 C CNN
	1    1150 6800
	1    0    0    -1  
$EndComp
$Comp
L Device:C C36
U 1 1
P 9600 1250
F 0 "C36" H 9715 1296 50  0000 L CNN
F 1 "3.3u" H 9715 1205 50  0000 L CNN
F 2 "Capacitor_SMD:C_0805_2012Metric" H 9638 1100 50  0001 C CNN
F 3 "~" H 9600 1250 50  0001 C CNN
F 4 "C38332" H 9600 1250 50  0001 C CNN "LCSC"
	1    9600 1250
	1    0    0    -1  
$EndComp
Wire Wire Line
	8900 1000 9600 1000
Wire Wire Line
	9600 1000 9600 1100
Wire Wire Line
	8900 1000 8900 1050
Wire Wire Line
	9600 1400 9600 1450
$Comp
L power:GND #PWR0104
U 1 1
P 9600 1450
F 0 "#PWR0104" H 9600 1200 50  0001 C CNN
F 1 "GND" H 9605 1277 50  0000 C CNN
F 2 "" H 9600 1450 50  0001 C CNN
F 3 "" H 9600 1450 50  0001 C CNN
	1    9600 1450
	1    0    0    -1  
$EndComp
Wire Wire Line
	1150 7000 1150 6950
Wire Wire Line
	1150 6650 1150 6600
Wire Wire Line
	1150 6600 1550 6600
Wire Wire Line
	1550 6550 1550 6600
Connection ~ 1550 6600
$Comp
L power:GND #PWR0105
U 1 1
P 1150 7000
F 0 "#PWR0105" H 1150 6750 50  0001 C CNN
F 1 "GND" H 1155 6827 50  0000 C CNN
F 2 "" H 1150 7000 50  0001 C CNN
F 3 "" H 1150 7000 50  0001 C CNN
	1    1150 7000
	1    0    0    -1  
$EndComp
$Comp
L Device:C C39
U 1 1
P 4300 5800
F 0 "C39" H 4415 5846 50  0000 L CNN
F 1 "3.3u" H 4415 5755 50  0000 L CNN
F 2 "Capacitor_SMD:C_0805_2012Metric" H 4338 5650 50  0001 C CNN
F 3 "~" H 4300 5800 50  0001 C CNN
F 4 "C38332" H 4300 5800 50  0001 C CNN "LCSC"
	1    4300 5800
	1    0    0    -1  
$EndComp
$Comp
L Device:C C40
U 1 1
P 4700 5800
F 0 "C40" H 4815 5846 50  0000 L CNN
F 1 "3.3u" H 4815 5755 50  0000 L CNN
F 2 "Capacitor_SMD:C_0805_2012Metric" H 4738 5650 50  0001 C CNN
F 3 "~" H 4700 5800 50  0001 C CNN
F 4 "C38332" H 4700 5800 50  0001 C CNN "LCSC"
	1    4700 5800
	1    0    0    -1  
$EndComp
Wire Wire Line
	3900 5300 4300 5300
Wire Wire Line
	3900 6450 4300 6450
Wire Wire Line
	4300 5950 4300 6450
Connection ~ 4300 6450
Wire Wire Line
	4300 6450 4700 6450
Wire Wire Line
	4300 5650 4300 5300
Connection ~ 4300 5300
Wire Wire Line
	4700 5650 4700 5300
Wire Wire Line
	4300 5300 4700 5300
Connection ~ 4700 5300
Wire Wire Line
	4700 5300 5150 5300
Wire Wire Line
	4700 5950 4700 6450
Connection ~ 4700 6450
Wire Wire Line
	4700 6450 5150 6450
Connection ~ 7350 3000
Connection ~ 3150 6450
Wire Wire Line
	2150 1000 1650 1000
Connection ~ 2150 1000
Text Label 9850 2500 0    50   ~ 0
Battery
$Comp
L Transistor_BJT:MMBT3904 Q1
U 1 1
P 8050 4450
F 0 "Q1" H 8241 4496 50  0000 L CNN
F 1 "MMBT3904" H 8241 4405 50  0000 L CNN
F 2 "Package_TO_SOT_SMD:SOT-23" H 8250 4375 50  0001 L CIN
F 3 "https://www.onsemi.com/pub/Collateral/2N3903-D.PDF" H 8050 4450 50  0001 L CNN
	1    8050 4450
	1    0    0    -1  
$EndComp
$Comp
L Diode:1N4148W D6
U 1 1
P 8150 3050
F 0 "D6" V 8196 3130 50  0000 L CNN
F 1 "1N4148W" V 8105 3130 50  0000 L CNN
F 2 "Diode_SMD:D_SOD-123" H 8150 2875 50  0001 C CNN
F 3 "https://www.vishay.com/docs/85748/1n4148w.pdf" H 8150 3050 50  0001 C CNN
	1    8150 3050
	0    -1   -1   0   
$EndComp
$Comp
L Diode:1N4148W D4
U 1 1
P 6800 4450
F 0 "D4" H 6800 4667 50  0000 C CNN
F 1 "1N4148W" H 6800 4576 50  0000 C CNN
F 2 "Diode_SMD:D_SOD-123" H 6800 4275 50  0001 C CNN
F 3 "https://www.vishay.com/docs/85748/1n4148w.pdf" H 6800 4450 50  0001 C CNN
	1    6800 4450
	-1   0    0    1   
$EndComp
$Comp
L Diode:1N4148W D5
U 1 1
P 6800 4800
F 0 "D5" H 6800 5017 50  0000 C CNN
F 1 "1N4148W" H 6800 4926 50  0000 C CNN
F 2 "Diode_SMD:D_SOD-123" H 6800 4625 50  0001 C CNN
F 3 "https://www.vishay.com/docs/85748/1n4148w.pdf" H 6800 4800 50  0001 C CNN
	1    6800 4800
	-1   0    0    1   
$EndComp
$Comp
L custom_comps:DMG3415 Q2
U 1 1
P 8950 2600
F 0 "Q2" V 9293 2233 50  0000 C CNN
F 1 "DMG3415" V 9202 2233 50  0000 C CNN
F 2 "Package_TO_SOT_SMD:SOT-23" H 8950 2600 50  0001 C CNN
F 3 "" H 8950 2600 50  0001 C CNN
	1    8950 2600
	0    -1   -1   0   
$EndComp
$Comp
L custom_comps:DMG3415 Q3
U 1 1
P 9050 2600
F 0 "Q3" V 9393 2233 50  0000 C CNN
F 1 "DMG3415" V 9302 2233 50  0000 C CNN
F 2 "Package_TO_SOT_SMD:SOT-23" H 9050 2600 50  0001 C CNN
F 3 "" H 9050 2600 50  0001 C CNN
	1    9050 2600
	0    1    -1   0   
$EndComp
Wire Wire Line
	9300 2800 9300 2900
Wire Wire Line
	8700 2900 8700 2800
Connection ~ 9300 2900
Wire Wire Line
	8900 2500 9100 2500
Wire Wire Line
	8500 2500 8150 2500
$Comp
L Device:R R17
U 1 1
P 8150 2700
F 0 "R17" H 8220 2746 50  0000 L CNN
F 1 "100K" H 8220 2655 50  0000 L CNN
F 2 "Resistor_SMD:R_0805_2012Metric" V 8080 2700 50  0001 C CNN
F 3 "~" H 8150 2700 50  0001 C CNN
	1    8150 2700
	1    0    0    -1  
$EndComp
Wire Wire Line
	8150 2550 8150 2500
Wire Wire Line
	8150 2850 8150 2900
Wire Wire Line
	8150 3200 8150 3250
$Comp
L Device:R R16
U 1 1
P 7650 4450
F 0 "R16" V 7443 4450 50  0000 C CNN
F 1 "22K" V 7534 4450 50  0000 C CNN
F 2 "Resistor_SMD:R_0805_2012Metric" V 7580 4450 50  0001 C CNN
F 3 "~" H 7650 4450 50  0001 C CNN
F 4 "C114565" H 7650 4450 50  0001 C CNN "LCSC"
	1    7650 4450
	0    1    1    0   
$EndComp
Wire Wire Line
	7850 4450 7800 4450
$Comp
L power:GND #PWR026
U 1 1
P 8150 4700
F 0 "#PWR026" H 8150 4450 50  0001 C CNN
F 1 "GND" H 8155 4527 50  0000 C CNN
F 2 "" H 8150 4700 50  0001 C CNN
F 3 "" H 8150 4700 50  0001 C CNN
	1    8150 4700
	1    0    0    -1  
$EndComp
$Comp
L power:GND #PWR042
U 1 1
P 10150 3000
F 0 "#PWR042" H 10150 2750 50  0001 C CNN
F 1 "GND" H 10155 2827 50  0000 C CNN
F 2 "" H 10150 3000 50  0001 C CNN
F 3 "" H 10150 3000 50  0001 C CNN
	1    10150 3000
	1    0    0    -1  
$EndComp
Wire Wire Line
	8150 4650 8150 4700
Wire Wire Line
	6950 4800 7050 4800
Wire Wire Line
	7350 4450 7500 4450
Wire Wire Line
	7050 4450 6950 4450
Wire Wire Line
	6350 4450 6650 4450
Text Label 5600 4550 0    50   ~ 0
Battery
Wire Wire Line
	6650 4800 6350 4800
Text Label 1850 1000 0    50   ~ 0
VUSB
Text Label 6350 4800 0    50   ~ 0
VUSB
Wire Wire Line
	5950 4550 5550 4550
Wire Wire Line
	8150 3250 8150 4250
$Comp
L Device:R R41
U 1 1
P 9700 2700
F 0 "R41" H 9770 2746 50  0000 L CNN
F 1 "100K" H 9770 2655 50  0000 L CNN
F 2 "Resistor_SMD:R_0805_2012Metric" V 9630 2700 50  0001 C CNN
F 3 "~" H 9700 2700 50  0001 C CNN
	1    9700 2700
	1    0    0    -1  
$EndComp
Wire Wire Line
	9700 2550 9700 2500
Connection ~ 9700 2500
Wire Wire Line
	9700 2850 9700 2900
Wire Wire Line
	9300 2900 9700 2900
Wire Wire Line
	9700 2900 9700 3250
Connection ~ 9700 2900
Wire Wire Line
	8150 3250 9700 3250
Wire Wire Line
	9700 2500 10150 2500
Connection ~ 8150 3250
Wire Wire Line
	8150 2500 7350 2500
Connection ~ 8150 2500
Connection ~ 7350 2500
Connection ~ 9600 1000
Wire Wire Line
	8700 2900 9300 2900
Wire Wire Line
	5850 2650 6300 2650
Wire Wire Line
	6650 2800 6650 2650
Wire Wire Line
	6300 2800 6300 2650
Connection ~ 6300 2650
Wire Wire Line
	6300 2650 6650 2650
$Comp
L Device:R R42
U 1 1
P 7650 5850
F 0 "R42" V 7443 5850 50  0000 C CNN
F 1 "22K" V 7534 5850 50  0000 C CNN
F 2 "Resistor_SMD:R_0805_2012Metric" V 7580 5850 50  0001 C CNN
F 3 "~" H 7650 5850 50  0001 C CNN
F 4 "C114565" H 7650 5850 50  0001 C CNN "LCSC"
	1    7650 5850
	0    1    1    0   
$EndComp
Wire Wire Line
	7850 5850 7800 5850
$Comp
L Device:R R43
U 1 1
P 8150 5350
F 0 "R43" H 8220 5396 50  0000 L CNN
F 1 "100K" H 8220 5305 50  0000 L CNN
F 2 "Resistor_SMD:R_0805_2012Metric" V 8080 5350 50  0001 C CNN
F 3 "~" H 8150 5350 50  0001 C CNN
	1    8150 5350
	1    0    0    -1  
$EndComp
Wire Wire Line
	8150 5200 8150 5150
Text Label 8000 5150 0    50   ~ 0
BUS
Wire Wire Line
	8150 5150 8000 5150
Wire Wire Line
	8150 5500 8150 5550
Connection ~ 8150 5550
Wire Wire Line
	8150 5550 8150 5650
Wire Wire Line
	8150 6050 8150 6100
$Comp
L power:GND #PWR043
U 1 1
P 8150 6100
F 0 "#PWR043" H 8150 5850 50  0001 C CNN
F 1 "GND" H 8155 5927 50  0000 C CNN
F 2 "" H 8150 6100 50  0001 C CNN
F 3 "" H 8150 6100 50  0001 C CNN
	1    8150 6100
	1    0    0    -1  
$EndComp
Text Label 8250 5550 0    50   ~ 0
Enable
Wire Wire Line
	8150 5550 8500 5550
Wire Wire Line
	4350 1800 4350 1950
Wire Wire Line
	4350 1800 4450 1800
Wire Wire Line
	4350 1950 4450 1950
Text Label 3850 2150 0    50   ~ 0
BUS
Wire Wire Line
	4350 1950 4050 1950
Connection ~ 4350 1950
Text Label 4050 1950 0    50   ~ 0
Enable
Wire Wire Line
	3850 2150 4100 2150
$Comp
L Switch:SW_SPDT SW1
U 1 1
P 6150 4450
F 0 "SW1" H 6150 4735 50  0000 C CNN
F 1 "SW_SPDT" H 6150 4644 50  0000 C CNN
F 2 "Button_Switch_THT:SW_CuK_OS102011MA1QN1_SPDT_Angled" H 6150 4450 50  0001 C CNN
F 3 "~" H 6150 4450 50  0001 C CNN
F 4 "C226259" H 6150 4450 50  0001 C CNN "LCSC"
	1    6150 4450
	-1   0    0    -1  
$EndComp
$Comp
L Device:LED_ABGR D3
U 1 1
P 2400 2300
F 0 "D3" H 2400 1833 50  0000 C CNN
F 1 "LED_ABGR" H 2400 1924 50  0000 C CNN
F 2 "custom_coms:MHS110_RGB" H 2400 2250 50  0001 C CNN
F 3 "~" H 2400 2250 50  0001 C CNN
F 4 "C397052" H 2400 2300 50  0001 C CNN "LCSC"
	1    2400 2300
	-1   0    0    1   
$EndComp
Wire Wire Line
	2200 2300 1900 2300
Wire Wire Line
	1900 2300 1900 2250
Wire Wire Line
	3300 2300 3700 2300
Wire Wire Line
	3700 2300 3700 1650
Wire Wire Line
	3350 1000 4350 1000
$Comp
L Device:R R22
U 1 1
P 3150 2500
F 0 "R22" V 3035 2500 50  0000 C CNN
F 1 "2K" V 2944 2500 50  0000 C CNN
F 2 "Resistor_SMD:R_0805_2012Metric" V 3080 2500 50  0001 C CNN
F 3 "~" H 3150 2500 50  0001 C CNN
	1    3150 2500
	0    -1   -1   0   
$EndComp
$Comp
L power:GND #PWR044
U 1 1
P 3350 2600
F 0 "#PWR044" H 3350 2350 50  0001 C CNN
F 1 "GND" H 3355 2427 50  0000 C CNN
F 2 "" H 3350 2600 50  0001 C CNN
F 3 "" H 3350 2600 50  0001 C CNN
	1    3350 2600
	1    0    0    -1  
$EndComp
Wire Wire Line
	3350 2500 3300 2500
Wire Wire Line
	3350 2500 3350 2600
Wire Wire Line
	3700 1650 4450 1650
Wire Wire Line
	2600 2300 3000 2300
Wire Wire Line
	2600 2500 3000 2500
$Sheet
S 1100 3300 1800 900 
U 60FEFDCC
F0 "Battery indicator" 50
F1 "batteryindicator.sch" 50
$EndSheet
$Comp
L Device:R R37
U 1 1
P 3150 2300
F 0 "R37" V 3250 2350 50  0000 C CNN
F 1 "1K" V 3250 2200 50  0000 C CNN
F 2 "Resistor_SMD:R_0805_2012Metric" V 3080 2300 50  0001 C CNN
F 3 "~" H 3150 2300 50  0001 C CNN
F 4 "C880597" H 3150 2300 50  0001 C CNN "LCSC"
	1    3150 2300
	0    -1   -1   0   
$EndComp
$Comp
L Device:R R23
U 1 1
P 2800 2100
F 0 "R23" V 3007 2100 50  0000 C CNN
F 1 "1K" V 2916 2100 50  0000 C CNN
F 2 "Resistor_SMD:R_0805_2012Metric" V 2730 2100 50  0001 C CNN
F 3 "~" H 2800 2100 50  0001 C CNN
	1    2800 2100
	0    -1   -1   0   
$EndComp
Wire Wire Line
	2650 2100 2600 2100
Text GLabel 3000 2100 2    50   Input ~ 0
Bat_Indicator
Wire Wire Line
	3000 2100 2950 2100
Text GLabel 10200 2500 2    50   Input ~ 0
Battery
Wire Wire Line
	10200 2500 10150 2500
Connection ~ 10150 2500
NoConn ~ 5950 4350
$Comp
L custom_comps:DMG3415 Q4
U 1 1
P 8050 6200
F 0 "Q4" H 8256 5787 50  0000 L CNN
F 1 "DMG3415" H 8256 5878 50  0000 L CNN
F 2 "Package_TO_SOT_SMD:SOT-23" H 8050 6200 50  0001 C CNN
F 3 "" H 8050 6200 50  0001 C CNN
	1    8050 6200
	1    0    0    1   
$EndComp
Text Label 1900 2250 0    50   ~ 0
BUS
Wire Wire Line
	7350 4450 7350 4600
Wire Wire Line
	7050 4800 7050 4600
Wire Wire Line
	7050 4600 7350 4600
Connection ~ 7050 4600
Wire Wire Line
	7050 4600 7050 4450
Connection ~ 7350 4600
Wire Wire Line
	7350 5850 7500 5850
Wire Wire Line
	7350 4600 7350 5850
$Comp
L Regulator_SwitchedCapacitor:LM2776 U4
U 1 1
P 8300 1500
F 0 "U4" H 8050 850 50  0000 L CNN
F 1 "LM2776" H 8050 750 50  0000 L CNN
F 2 "Package_TO_SOT_SMD:SOT-23-6" H 8350 1150 50  0001 L CNN
F 3 "http://www.ti.com/lit/ds/symlink/lm2776.pdf" H 6450 2750 50  0001 C CNN
F 4 "C69527" H 8300 1500 50  0001 C CNN "LCSC"
	1    8300 1500
	1    0    0    -1  
$EndComp
Text Notes 7700 2500 0    50   ~ 0
BAT
$EndSCHEMATC
